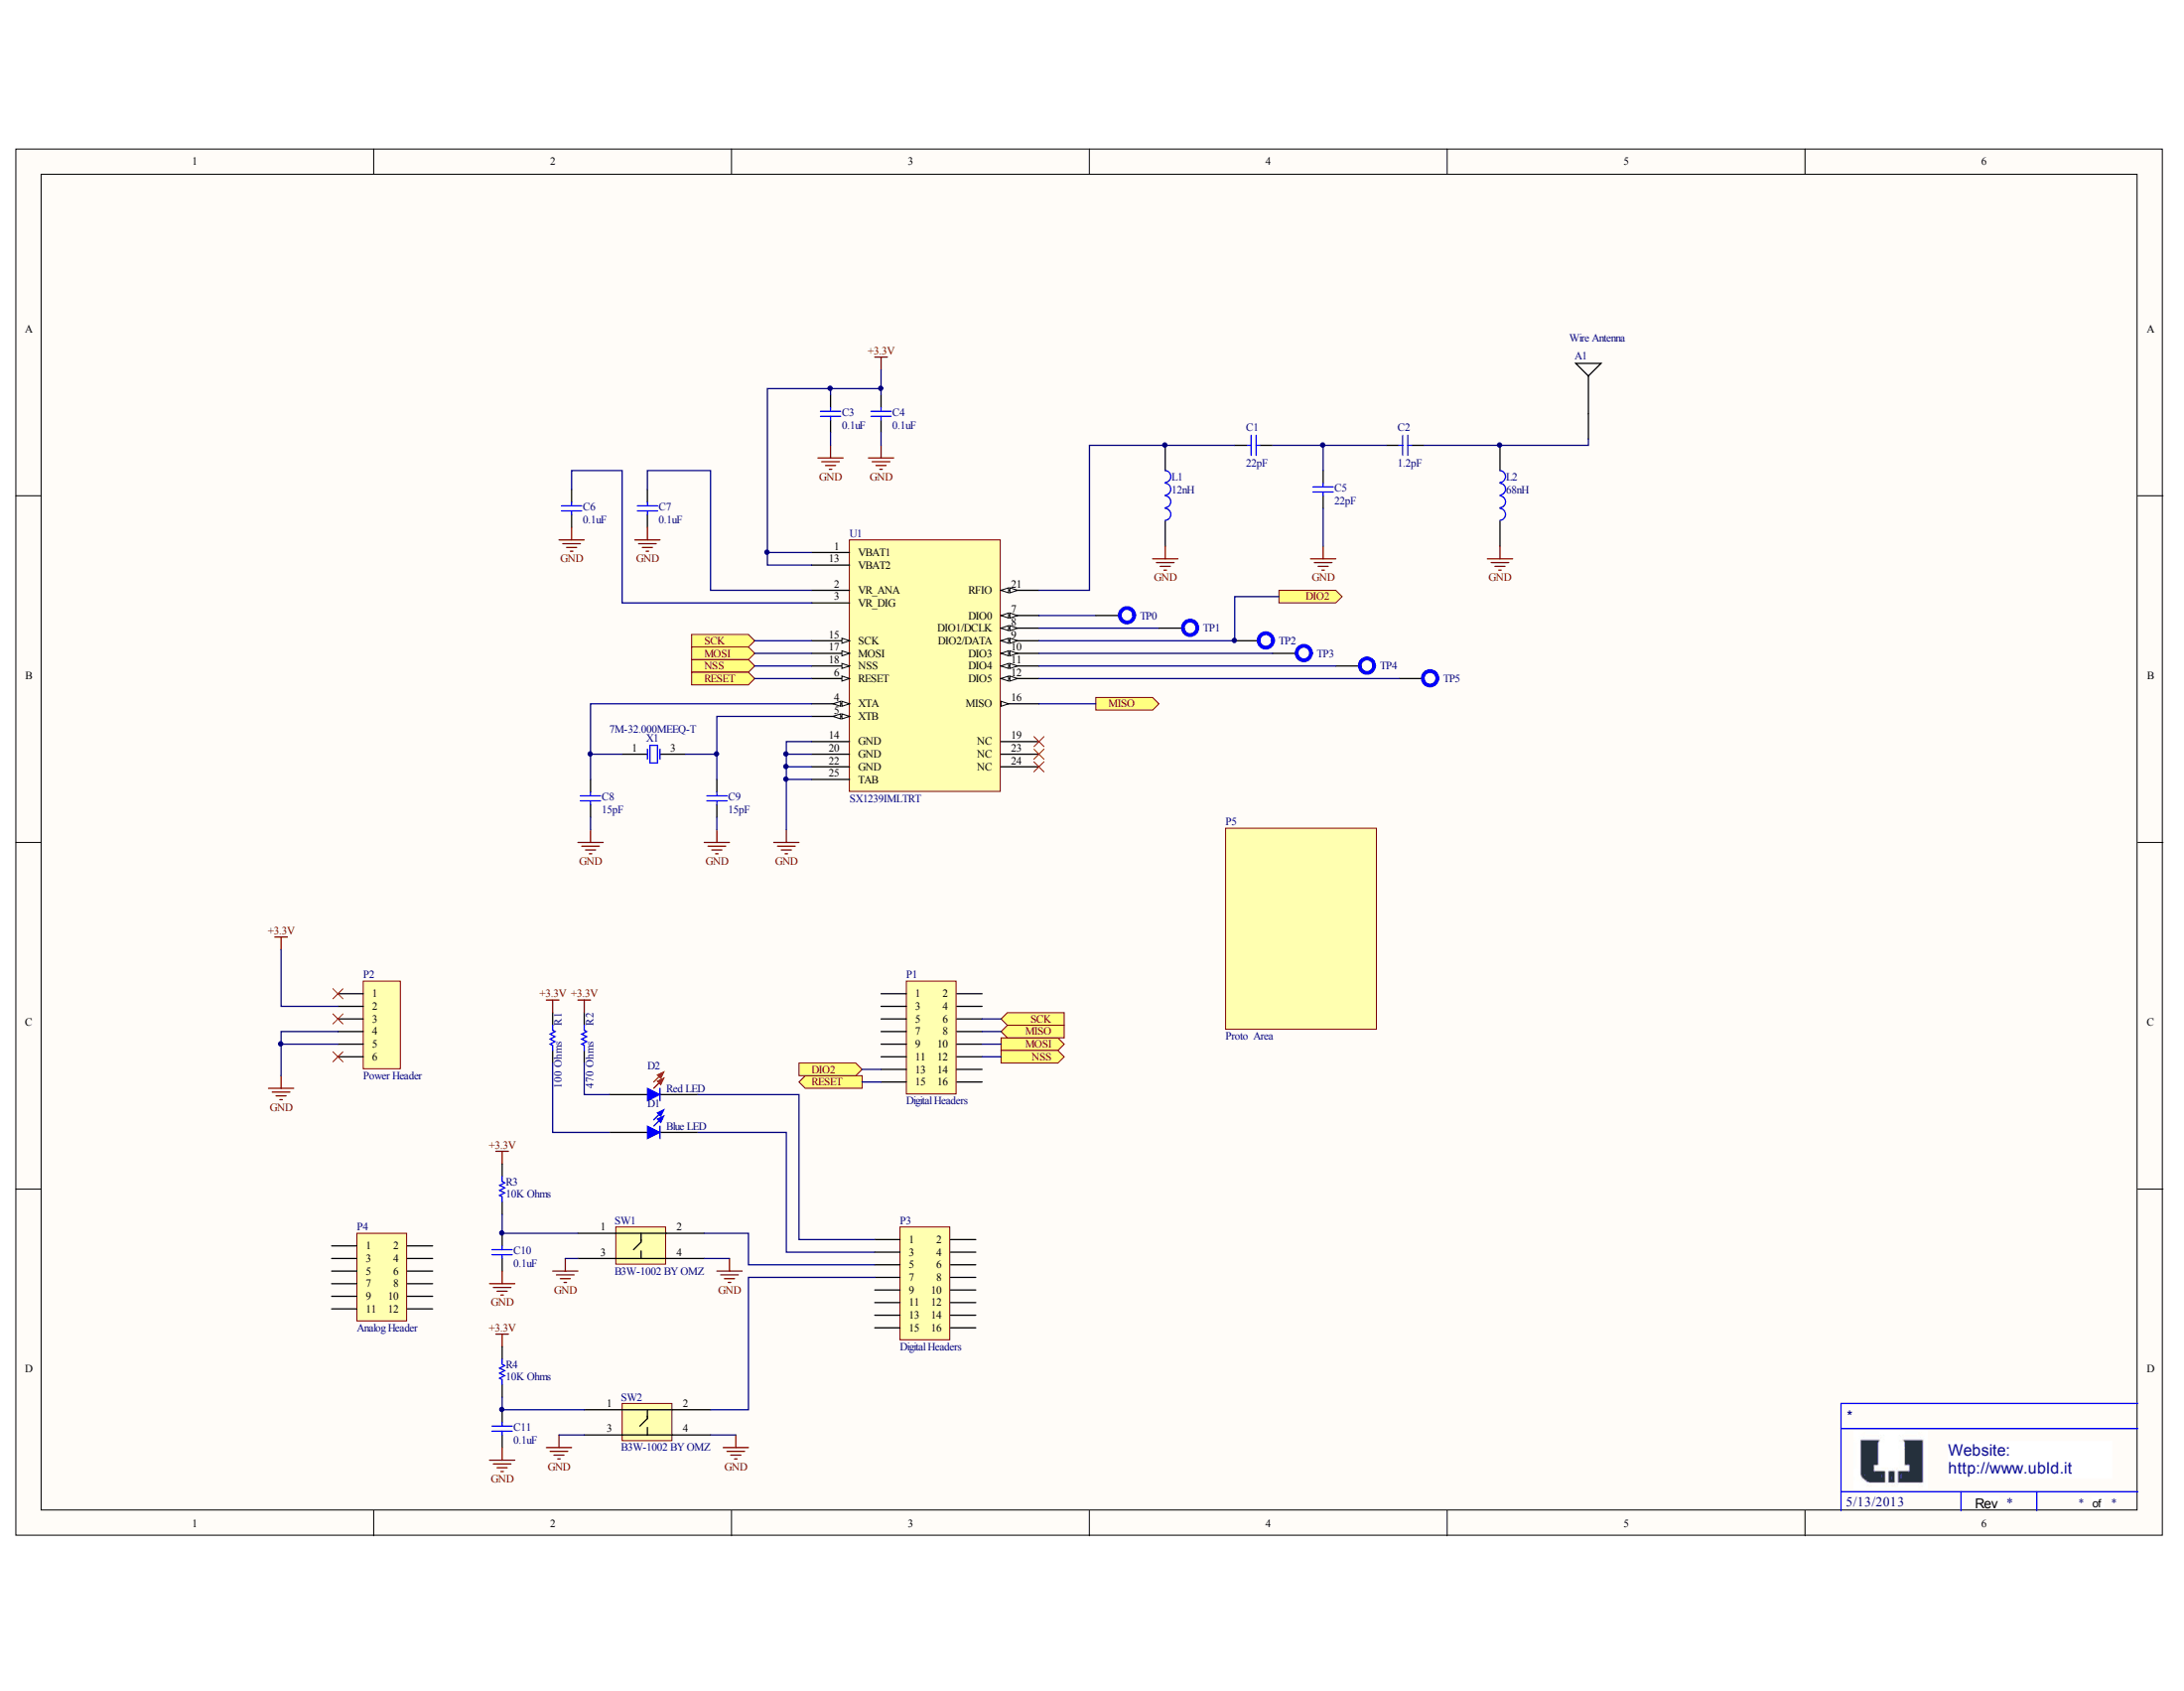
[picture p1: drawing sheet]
# Altium project Receiver.PrjPCB
1 sheet, 35 parts. Net scope: flat (ports and power ports of the same name join across sheets).
Board file: receiver.PcbDoc

## Sheet receiver.SchDoc
size 431 x 279 mm

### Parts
A1  Wire Antenna  [Wire Antenna]
C1  value 22pF  [CAPC1005L]  (hidden comment: GRM1555C1H220JZ01D)
C2  value 1.2pF  [CAPC1005L]  (hidden comment: GRM1555C1H1R2CZ01D)
C3  value 0.1uF  [CAPC1005L]  (hidden comment: GRM155R71C104KA88D)
C4  value 0.1uF  [CAPC1005L]  (hidden comment: GRM155R71C104KA88D)
C5  value 22pF  [CAPC1005L]  (hidden comment: GRM1555C1H220JZ01D)
C6  value 0.1uF  [CAPC1005L]  (hidden comment: GRM155R71C104KA88D)
C7  value 0.1uF  [CAPC1005L]  (hidden comment: GRM155R71C104KA88D)
C8  value 15pF  [CAPC1005L]  (hidden comment: GRM1555C1H150JZ01D)
C9  value 15pF  [CAPC1005L]  (hidden comment: GRM1555C1H150JZ01D)
C10  value 0.1uF  [CAPC1005L]  (hidden comment: GRM155R71C104KA88D)
C11  value 0.1uF  [CAPC1005L]  (hidden comment: GRM155R71C104KA88D)
D1  Blue LED  [LEDC1608L Blue]
D2  Red LED  [LEDC1608L RED]
L1  value 12nH  [CAPC1005L]  (hidden comment: LQG15HS12NJ02D)
L2  value 68nH  [CAPC1005L]  (hidden comment: LQW15AN68NJ00D)
P1  Digital Headers  [HDR2X8]
P2  Power Header  [HDR1X6]
P3  Digital Headers  [HDR2X8]
P4  Analog Header  [HDR2X6]
P5  Proto  Area  [Proto Area]  (net tie, no BOM)
R1  value 100 Ohms  [RESC1005L]  (hidden comment: RC0402JR-07100RL)
R2  value 470 Ohms  [RESC1005L]  (hidden comment: RC0402JR-07470RL)
R3  value 10K Ohms  [RESC1005L]  (hidden comment: RC0402JR-0710KL)
R4  value 10K Ohms  [RESC1005L]  (hidden comment: RC0402JR-0710KL)
SW1  B3W-1002 BY OMZ  [B3W-1002 BY OMZ]
SW2  B3W-1002 BY OMZ  [B3W-1002 BY OMZ]
TP0  Test Point  [Test Point]  (value not drawn)  (no BOM)
TP1  Test Point  [Test Point]  (value not drawn)  (no BOM)
TP2  Test Point  [Test Point]  (value not drawn)  (no BOM)
TP3  Test Point  [Test Point]  (value not drawn)  (no BOM)
TP4  Test Point  [Test Point]  (value not drawn)  (no BOM)
TP5  Test Point  [Test Point]  (value not drawn)  (no BOM)
U1  SX1239IMLTRT  [SX1239IMLTRT]
X1  7M-32.000MEEQ-T  [ABM8G-26.000MHZ-18-D2Y-T]

### Ports
DIO2 (in), DIO2 (out), MISO (in), MISO (out), MOSI (in), MOSI (out), NSS (in), NSS (out), RESET (in), RESET (out), SCK (in)

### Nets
+3.3V: C3.2 C4.2 P2.2 R1.2 R2.2 R3.2 R4.2 U1.1(VBAT1) U1.13(VBAT2)
GND: C3.1 C4.1 C5.1 C6.1 C7.1 C8.1 C9.1 C10.1 C11.1 L1.2 L2.2 P2.4 P2.5 SW1.3 SW1.4 SW2.3 SW2.4 U1.14(GND) U1.20(GND) U1.22(GND) U1.25(TAB) X1.2 X1.4
NetA1_1: A1.1 C2.2 L2.1
NetC1_1: C1.1 L1.1 U1.21(RFIO)
NetC1_2: C1.2 C2.1 C5.2
NetC6_2: C6.2 U1.3(VR_DIG)
NetC7_2: C7.2 U1.2(VR_ANA)
NetC8_2: C8.2 U1.4(XTA) X1.1(OSC1)
NetC9_2: C9.2 U1.5(XTB) X1.3(OSC2)
NetC10_2: C10.2 R3.1 SW1.1
NetC11_2: C11.2 R4.1 SW2.1
NetD1_1: D1.1(Anode) R1.1
NetD1_2: D1.2(Cathod) P3.3
NetD2_1: D2.1(Anode) R2.1
NetD2_2: D2.2(Cathod) P3.1
NetP1_6: P1.6 U1.15(SCK) ; port SCK
NetP1_8: P1.8 U1.16(MISO) ; port MISO
NetP1_10: P1.10 U1.17(MOSI) ; port MOSI
NetP1_12: P1.12 U1.18(NSS) ; port NSS
NetP1_13: P1.13 TP2.1 U1.9(DIO2/DATA) ; port DIO2
NetP1_15: P1.15 U1.6(RESET) ; port RESET
NetP3_5: P3.5 SW1.2
NetP3_7: P3.7 SW2.2
NetTP0_1: TP0.1 U1.7(DIO0)
NetTP1_1: TP1.1 U1.8(DIO1/DCLK)
NetTP3_1: TP3.1 U1.10(DIO3)
NetTP4_1: TP4.1 U1.11(DIO4)
NetTP5_1: TP5.1 U1.12(DIO5)

Not connected (* = marked no-connect by the designer): P1 1 2 3 4 5 7 9 11 14 16; P2 1* 3* 6*; P3 2 4 6 8 9 10 11 12 13 14 15 16; P4 1 2 3 4 5 6 7 8 9 10 11 12; U1 19(NC)* 23(NC)* 24(NC)*
